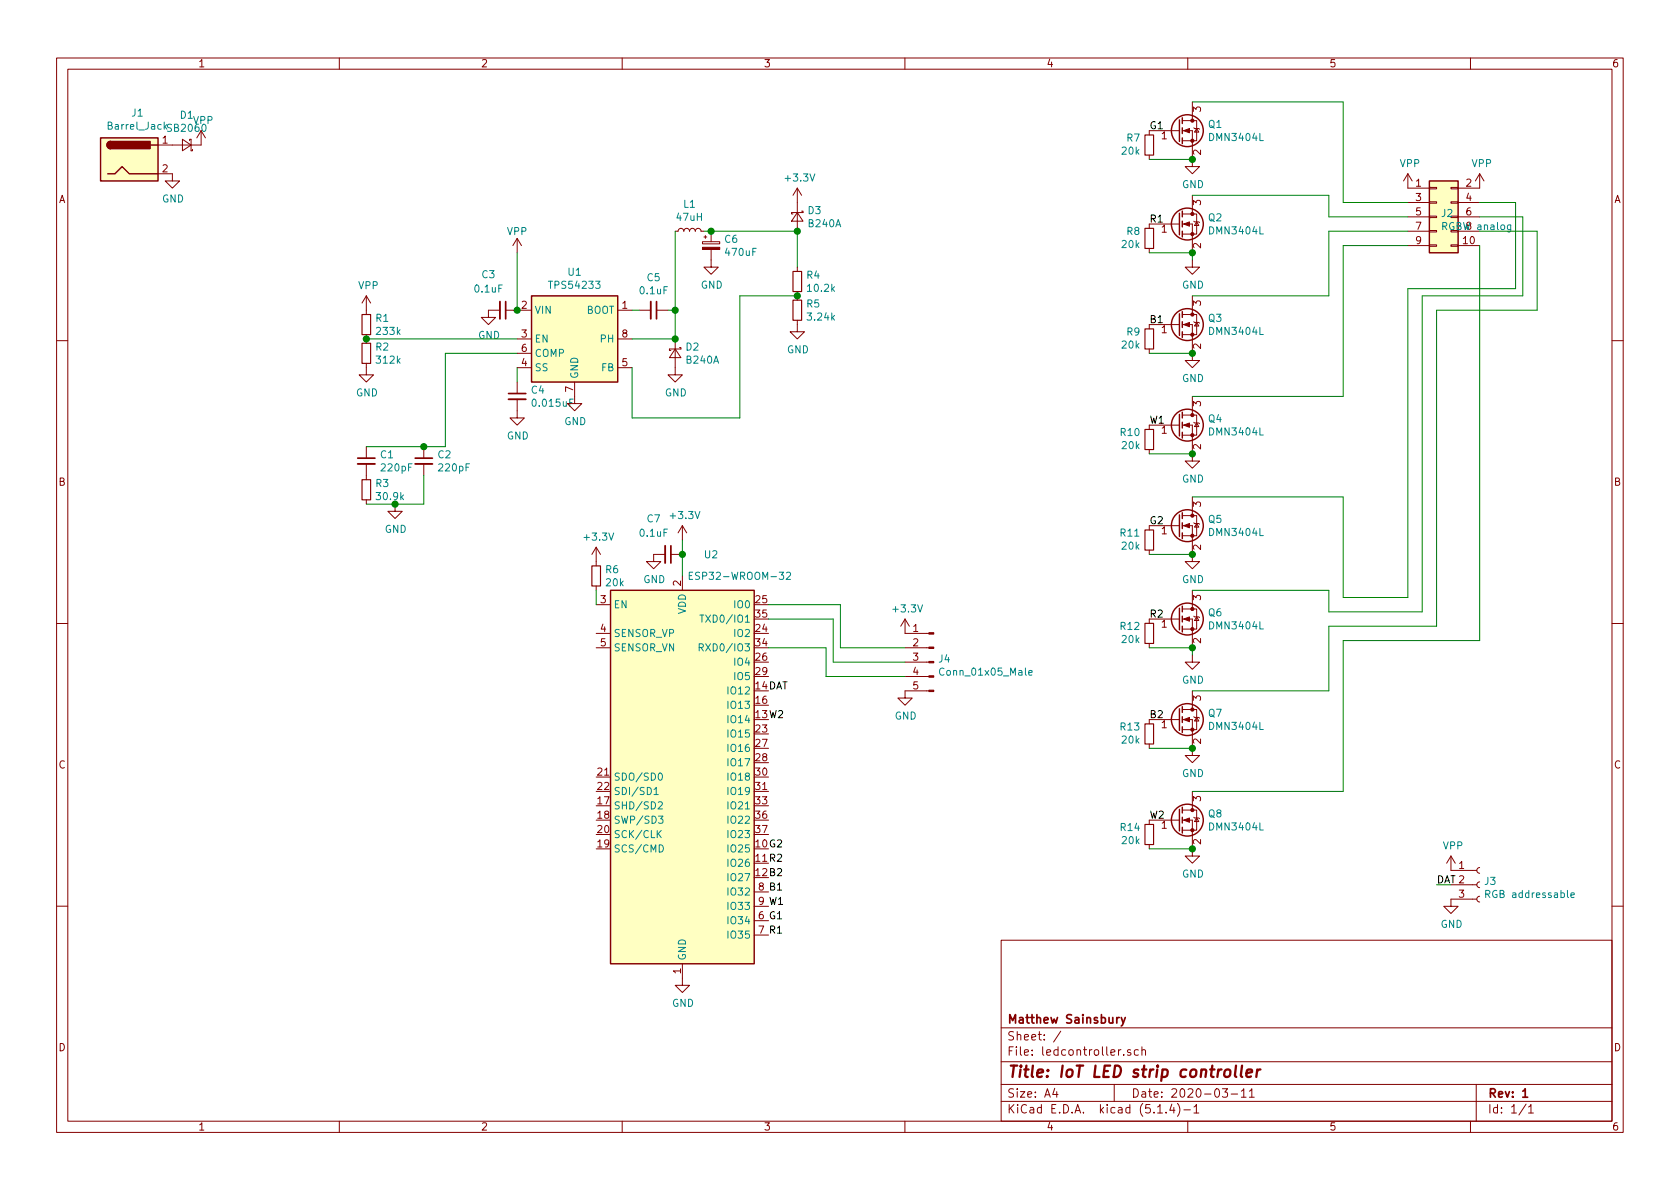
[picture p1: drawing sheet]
EESchema Schematic File Version 4
LIBS:ledcontroller-cache
EELAYER 30 0
EELAYER END
$Descr A4 11693 8268
encoding utf-8
Sheet 1 1
Title "IoT LED strip controller"
Date "2020-03-11"
Rev "1"
Comp "Matthew Sainsbury"
Comment1 ""
Comment2 ""
Comment3 ""
Comment4 ""
$EndDescr
$Comp
L Connector:Barrel_Jack J1
U 1 1
P 900 1100
F 0 "J1" H 957 1425 50  0000 C CNN
F 1 "Barrel_Jack" H 957 1334 50  0000 C CNN
F 2 "Connector_BarrelJack:BarrelJack_Horizontal" H 950 1060 50  0001 C CNN
F 3 "~" H 950 1060 50  0001 C CNN
	1    900  1100
	1    0    0    -1  
$EndComp
$Comp
L Connector_Generic:Conn_02x05_Odd_Even J2
U 1 1
P 10000 1500
F 0 "J2" H 10028 1526 50  0000 L CNN
F 1 "RGBW analog" H 10028 1435 50  0000 L CNN
F 2 "Connector_PinSocket_2.54mm:PinSocket_2x05_P2.54mm_Horizontal" H 10000 1500 50  0001 C CNN
F 3 "~" H 10000 1500 50  0001 C CNN
	1    10000 1500
	1    0    0    -1  
$EndComp
$Comp
L Connector:Conn_01x03_Female J3
U 1 1
P 10300 6150
F 0 "J3" H 10328 6176 50  0000 L CNN
F 1 "RGB addressable" H 10328 6085 50  0000 L CNN
F 2 "Connector_PinSocket_2.54mm:PinSocket_1x03_P2.54mm_Horizontal" H 10300 6150 50  0001 C CNN
F 3 "~" H 10300 6150 50  0001 C CNN
	1    10300 6150
	1    0    0    -1  
$EndComp
$Comp
L power:GND #PWR0101
U 1 1
P 10100 6250
F 0 "#PWR0101" H 10100 6000 50  0001 C CNN
F 1 "GND" H 10105 6077 50  0000 C CNN
F 2 "" H 10100 6250 50  0001 C CNN
F 3 "" H 10100 6250 50  0001 C CNN
	1    10100 6250
	1    0    0    -1  
$EndComp
$Comp
L power:VPP #PWR0103
U 1 1
P 1400 1000
F 0 "#PWR0103" H 1400 850 50  0001 C CNN
F 1 "VPP" H 1415 1173 50  0000 C CNN
F 2 "" H 1400 1000 50  0001 C CNN
F 3 "" H 1400 1000 50  0001 C CNN
	1    1400 1000
	1    0    0    -1  
$EndComp
$Comp
L Device:D_Schottky_Small D1
U 1 1
P 1300 1000
F 0 "D1" H 1300 795 50  0000 C CNN
F 1 "SB2060" H 1300 886 50  0000 C CNN
F 2 "Diode_THT:D_DO-201AD_P12.70mm_Horizontal" V 1300 1000 50  0001 C CNN
F 3 "~" V 1300 1000 50  0001 C CNN
	1    1300 1000
	-1   0    0    1   
$EndComp
$Comp
L power:GND #PWR0104
U 1 1
P 1200 1200
F 0 "#PWR0104" H 1200 950 50  0001 C CNN
F 1 "GND" H 1205 1027 50  0000 C CNN
F 2 "" H 1200 1200 50  0001 C CNN
F 3 "" H 1200 1200 50  0001 C CNN
	1    1200 1200
	1    0    0    -1  
$EndComp
$Comp
L power:VPP #PWR0105
U 1 1
P 9800 1300
F 0 "#PWR0105" H 9800 1150 50  0001 C CNN
F 1 "VPP" H 9815 1473 50  0000 C CNN
F 2 "" H 9800 1300 50  0001 C CNN
F 3 "" H 9800 1300 50  0001 C CNN
	1    9800 1300
	1    0    0    -1  
$EndComp
$Comp
L power:VPP #PWR0106
U 1 1
P 10100 6050
F 0 "#PWR0106" H 10100 5900 50  0001 C CNN
F 1 "VPP" H 10115 6223 50  0000 C CNN
F 2 "" H 10100 6050 50  0001 C CNN
F 3 "" H 10100 6050 50  0001 C CNN
	1    10100 6050
	1    0    0    -1  
$EndComp
$Comp
L Device:R_Small R2
U 1 1
P 2550 2450
F 0 "R2" H 2609 2496 50  0000 L CNN
F 1 "312k" H 2609 2405 50  0000 L CNN
F 2 "Resistor_SMD:R_1206_3216Metric_Pad1.42x1.75mm_HandSolder" H 2550 2450 50  0001 C CNN
F 3 "~" H 2550 2450 50  0001 C CNN
	1    2550 2450
	1    0    0    -1  
$EndComp
$Comp
L power:VPP #PWR0108
U 1 1
P 2550 2150
F 0 "#PWR0108" H 2550 2000 50  0001 C CNN
F 1 "VPP" H 2565 2323 50  0000 C CNN
F 2 "" H 2550 2150 50  0001 C CNN
F 3 "" H 2550 2150 50  0001 C CNN
	1    2550 2150
	1    0    0    -1  
$EndComp
$Comp
L Device:R_Small R1
U 1 1
P 2550 2250
F 0 "R1" H 2609 2296 50  0000 L CNN
F 1 "233k" H 2609 2205 50  0000 L CNN
F 2 "Resistor_SMD:R_1206_3216Metric_Pad1.42x1.75mm_HandSolder" H 2550 2250 50  0001 C CNN
F 3 "~" H 2550 2250 50  0001 C CNN
	1    2550 2250
	1    0    0    -1  
$EndComp
$Comp
L power:GND #PWR0109
U 1 1
P 3400 2150
F 0 "#PWR0109" H 3400 1900 50  0001 C CNN
F 1 "GND" H 3405 1977 50  0000 C CNN
F 2 "" H 3400 2150 50  0001 C CNN
F 3 "" H 3400 2150 50  0001 C CNN
	1    3400 2150
	1    0    0    -1  
$EndComp
Connection ~ 3600 2150
$Comp
L Device:C_Small C3
U 1 1
P 3500 2150
F 0 "C3" V 3250 2050 50  0000 C CNN
F 1 "0.1uF" V 3350 2050 50  0000 C CNN
F 2 "Capacitor_SMD:C_1206_3216Metric_Pad1.42x1.75mm_HandSolder" H 3500 2150 50  0001 C CNN
F 3 "~" H 3500 2150 50  0001 C CNN
	1    3500 2150
	0    1    1    0   
$EndComp
$Comp
L power:GND #PWR0110
U 1 1
P 4000 2750
F 0 "#PWR0110" H 4000 2500 50  0001 C CNN
F 1 "GND" H 4005 2577 50  0000 C CNN
F 2 "" H 4000 2750 50  0001 C CNN
F 3 "" H 4000 2750 50  0001 C CNN
	1    4000 2750
	1    0    0    -1  
$EndComp
$Comp
L power:VPP #PWR0111
U 1 1
P 3600 1750
F 0 "#PWR0111" H 3600 1600 50  0001 C CNN
F 1 "VPP" H 3600 1900 50  0000 C CNN
F 2 "" H 3600 1750 50  0001 C CNN
F 3 "" H 3600 1750 50  0001 C CNN
	1    3600 1750
	1    0    0    -1  
$EndComp
$Comp
L Regulator_Switching:TPS54233 U1
U 1 1
P 4000 2350
F 0 "U1" H 4000 2817 50  0000 C CNN
F 1 "TPS54233" H 4000 2726 50  0000 C CNN
F 2 "Package_SO:SOIC-8_3.9x4.9mm_P1.27mm" H 4000 2350 50  0001 C CNN
F 3 "http://www.ti.com/lit/ds/symlink/tps54233.pdf" H 4000 2300 50  0001 C CNN
	1    4000 2350
	1    0    0    -1  
$EndComp
$Comp
L Device:R_Small R4
U 1 1
P 5550 1950
F 0 "R4" H 5609 1996 50  0000 L CNN
F 1 "10.2k" H 5609 1905 50  0000 L CNN
F 2 "Resistor_SMD:R_1206_3216Metric_Pad1.42x1.75mm_HandSolder" H 5550 1950 50  0001 C CNN
F 3 "~" H 5550 1950 50  0001 C CNN
	1    5550 1950
	1    0    0    -1  
$EndComp
$Comp
L Device:R_Small R5
U 1 1
P 5550 2150
F 0 "R5" H 5609 2196 50  0000 L CNN
F 1 "3.24k" H 5609 2105 50  0000 L CNN
F 2 "Resistor_SMD:R_1206_3216Metric_Pad1.42x1.75mm_HandSolder" H 5550 2150 50  0001 C CNN
F 3 "~" H 5550 2150 50  0001 C CNN
	1    5550 2150
	1    0    0    -1  
$EndComp
Wire Wire Line
	5550 2050 5150 2050
Connection ~ 5550 2050
$Comp
L power:GND #PWR0112
U 1 1
P 5550 2250
F 0 "#PWR0112" H 5550 2000 50  0001 C CNN
F 1 "GND" H 5555 2077 50  0000 C CNN
F 2 "" H 5550 2250 50  0001 C CNN
F 3 "" H 5550 2250 50  0001 C CNN
	1    5550 2250
	1    0    0    -1  
$EndComp
$Comp
L Device:L_Small L1
U 1 1
P 4800 1600
F 0 "L1" V 4985 1600 50  0000 C CNN
F 1 "47uH" V 4894 1600 50  0000 C CNN
F 2 "Inductor_SMD:L_Bourns_SRR1210A" H 4800 1600 50  0001 C CNN
F 3 "~" H 4800 1600 50  0001 C CNN
	1    4800 1600
	0    -1   -1   0   
$EndComp
Wire Wire Line
	5550 1850 5550 1600
$Comp
L Device:CP_Small C6
U 1 1
P 4950 1700
F 0 "C6" H 5038 1746 50  0000 L CNN
F 1 "470uF" H 5038 1655 50  0000 L CNN
F 2 "Capacitor_THT:C_Radial_D10.0mm_H16.0mm_P5.00mm" H 4950 1700 50  0001 C CNN
F 3 "~" H 4950 1700 50  0001 C CNN
	1    4950 1700
	1    0    0    -1  
$EndComp
Wire Wire Line
	4900 1600 4950 1600
Connection ~ 4950 1600
Wire Wire Line
	4950 1600 5550 1600
$Comp
L power:GND #PWR0113
U 1 1
P 4950 1800
F 0 "#PWR0113" H 4950 1550 50  0001 C CNN
F 1 "GND" H 4955 1627 50  0000 C CNN
F 2 "" H 4950 1800 50  0001 C CNN
F 3 "" H 4950 1800 50  0001 C CNN
	1    4950 1800
	1    0    0    -1  
$EndComp
$Comp
L Device:C_Small C1
U 1 1
P 2550 3200
F 0 "C1" H 2642 3246 50  0000 L CNN
F 1 "220pF" H 2642 3155 50  0000 L CNN
F 2 "Capacitor_SMD:C_1206_3216Metric_Pad1.42x1.75mm_HandSolder" H 2550 3200 50  0001 C CNN
F 3 "~" H 2550 3200 50  0001 C CNN
	1    2550 3200
	1    0    0    -1  
$EndComp
$Comp
L Device:C_Small C2
U 1 1
P 2950 3200
F 0 "C2" H 3042 3246 50  0000 L CNN
F 1 "220pF" H 3042 3155 50  0000 L CNN
F 2 "Capacitor_SMD:C_1206_3216Metric_Pad1.42x1.75mm_HandSolder" H 2950 3200 50  0001 C CNN
F 3 "~" H 2950 3200 50  0001 C CNN
	1    2950 3200
	1    0    0    -1  
$EndComp
$Comp
L Device:R_Small R3
U 1 1
P 2550 3400
F 0 "R3" H 2609 3446 50  0000 L CNN
F 1 "30.9k" H 2609 3355 50  0000 L CNN
F 2 "Resistor_SMD:R_1206_3216Metric_Pad1.42x1.75mm_HandSolder" H 2550 3400 50  0001 C CNN
F 3 "~" H 2550 3400 50  0001 C CNN
	1    2550 3400
	1    0    0    -1  
$EndComp
Wire Wire Line
	2550 3100 2950 3100
Wire Wire Line
	3100 3100 3100 2450
Wire Wire Line
	3100 2450 3600 2450
Connection ~ 2950 3100
Wire Wire Line
	2950 3100 3100 3100
Wire Wire Line
	2950 3300 2950 3500
Wire Wire Line
	2950 3500 2750 3500
$Comp
L power:GND #PWR0114
U 1 1
P 2750 3500
F 0 "#PWR0114" H 2750 3250 50  0001 C CNN
F 1 "GND" H 2755 3327 50  0000 C CNN
F 2 "" H 2750 3500 50  0001 C CNN
F 3 "" H 2750 3500 50  0001 C CNN
	1    2750 3500
	1    0    0    -1  
$EndComp
Connection ~ 2750 3500
Wire Wire Line
	2750 3500 2550 3500
$Comp
L Device:C_Small C5
U 1 1
P 4550 2150
F 0 "C5" V 4321 2150 50  0000 C CNN
F 1 "0.1uF" V 4412 2150 50  0000 C CNN
F 2 "Capacitor_SMD:C_1206_3216Metric_Pad1.42x1.75mm_HandSolder" H 4550 2150 50  0001 C CNN
F 3 "~" H 4550 2150 50  0001 C CNN
	1    4550 2150
	0    1    1    0   
$EndComp
Wire Wire Line
	4700 1600 4700 2150
Wire Wire Line
	4700 2350 4400 2350
Wire Wire Line
	4650 2150 4700 2150
Connection ~ 4700 2150
Wire Wire Line
	4700 2150 4700 2350
Wire Wire Line
	4450 2150 4400 2150
$Comp
L Device:D_Schottky_Small D2
U 1 1
P 4700 2450
F 0 "D2" V 4654 2518 50  0000 L CNN
F 1 "B240A" V 4745 2518 50  0000 L CNN
F 2 "Diode_SMD:D_SMA_Handsoldering" V 4700 2450 50  0001 C CNN
F 3 "~" V 4700 2450 50  0001 C CNN
	1    4700 2450
	0    1    1    0   
$EndComp
$Comp
L power:GND #PWR0115
U 1 1
P 4700 2550
F 0 "#PWR0115" H 4700 2300 50  0001 C CNN
F 1 "GND" H 4705 2377 50  0000 C CNN
F 2 "" H 4700 2550 50  0001 C CNN
F 3 "" H 4700 2550 50  0001 C CNN
	1    4700 2550
	1    0    0    -1  
$EndComp
Connection ~ 4700 2350
Wire Wire Line
	5150 2900 4400 2900
Wire Wire Line
	4400 2900 4400 2550
Wire Wire Line
	5150 2050 5150 2900
$Comp
L Device:C_Small C4
U 1 1
P 3600 2750
F 0 "C4" H 3692 2796 50  0000 L CNN
F 1 "0.015uF" H 3692 2705 50  0000 L CNN
F 2 "Capacitor_SMD:C_1206_3216Metric_Pad1.42x1.75mm_HandSolder" H 3600 2750 50  0001 C CNN
F 3 "~" H 3600 2750 50  0001 C CNN
	1    3600 2750
	1    0    0    -1  
$EndComp
$Comp
L power:GND #PWR0116
U 1 1
P 3600 2850
F 0 "#PWR0116" H 3600 2600 50  0001 C CNN
F 1 "GND" H 3605 2677 50  0000 C CNN
F 2 "" H 3600 2850 50  0001 C CNN
F 3 "" H 3600 2850 50  0001 C CNN
	1    3600 2850
	1    0    0    -1  
$EndComp
Wire Wire Line
	3600 2550 3600 2650
Wire Wire Line
	3600 2350 2550 2350
Connection ~ 2550 2350
$Comp
L power:GND #PWR0117
U 1 1
P 2550 2550
F 0 "#PWR0117" H 2550 2300 50  0001 C CNN
F 1 "GND" H 2555 2377 50  0000 C CNN
F 2 "" H 2550 2550 50  0001 C CNN
F 3 "" H 2550 2550 50  0001 C CNN
	1    2550 2550
	1    0    0    -1  
$EndComp
Wire Wire Line
	3600 1750 3600 2150
$Comp
L Transistor_FET:DMN3404L Q1
U 1 1
P 8200 900
F 0 "Q1" H 8406 946 50  0000 L CNN
F 1 "DMN3404L" H 8406 855 50  0000 L CNN
F 2 "Package_TO_SOT_SMD:SOT-23" H 8400 825 50  0001 L CIN
F 3 "http://www.diodes.com/assets/Datasheets/ds31787.pdf" H 8200 900 50  0001 L CNN
	1    8200 900 
	1    0    0    -1  
$EndComp
$Comp
L Transistor_FET:DMN3404L Q2
U 1 1
P 8200 1550
F 0 "Q2" H 8406 1596 50  0000 L CNN
F 1 "DMN3404L" H 8406 1505 50  0000 L CNN
F 2 "Package_TO_SOT_SMD:SOT-23" H 8400 1475 50  0001 L CIN
F 3 "http://www.diodes.com/assets/Datasheets/ds31787.pdf" H 8200 1550 50  0001 L CNN
	1    8200 1550
	1    0    0    -1  
$EndComp
$Comp
L Transistor_FET:DMN3404L Q3
U 1 1
P 8200 2250
F 0 "Q3" H 8406 2296 50  0000 L CNN
F 1 "DMN3404L" H 8406 2205 50  0000 L CNN
F 2 "Package_TO_SOT_SMD:SOT-23" H 8400 2175 50  0001 L CIN
F 3 "http://www.diodes.com/assets/Datasheets/ds31787.pdf" H 8200 2250 50  0001 L CNN
	1    8200 2250
	1    0    0    -1  
$EndComp
Wire Wire Line
	9800 1400 9350 1400
Wire Wire Line
	9350 1400 9350 700 
Wire Wire Line
	9800 1500 9250 1500
Wire Wire Line
	9250 1500 9250 1350
Wire Wire Line
	9250 1350 8300 1350
Wire Wire Line
	9250 1600 9800 1600
$Comp
L power:GND #PWR0102
U 1 1
P 8300 1100
F 0 "#PWR0102" H 8300 850 50  0001 C CNN
F 1 "GND" H 8305 927 50  0000 C CNN
F 2 "" H 8300 1100 50  0001 C CNN
F 3 "" H 8300 1100 50  0001 C CNN
	1    8300 1100
	1    0    0    -1  
$EndComp
$Comp
L power:GND #PWR0118
U 1 1
P 8300 1800
F 0 "#PWR0118" H 8300 1550 50  0001 C CNN
F 1 "GND" H 8305 1627 50  0000 C CNN
F 2 "" H 8300 1800 50  0001 C CNN
F 3 "" H 8300 1800 50  0001 C CNN
	1    8300 1800
	1    0    0    -1  
$EndComp
Wire Wire Line
	9250 2050 8300 2050
Wire Wire Line
	9250 1600 9250 2050
$Comp
L power:GND #PWR0119
U 1 1
P 8300 2450
F 0 "#PWR0119" H 8300 2200 50  0001 C CNN
F 1 "GND" H 8305 2277 50  0000 C CNN
F 2 "" H 8300 2450 50  0001 C CNN
F 3 "" H 8300 2450 50  0001 C CNN
	1    8300 2450
	1    0    0    -1  
$EndComp
$Comp
L Transistor_FET:DMN3404L Q4
U 1 1
P 8200 2950
F 0 "Q4" H 8406 2996 50  0000 L CNN
F 1 "DMN3404L" H 8406 2905 50  0000 L CNN
F 2 "Package_TO_SOT_SMD:SOT-23" H 8400 2875 50  0001 L CIN
F 3 "http://www.diodes.com/assets/Datasheets/ds31787.pdf" H 8200 2950 50  0001 L CNN
	1    8200 2950
	1    0    0    -1  
$EndComp
$Comp
L power:GND #PWR0120
U 1 1
P 8300 3150
F 0 "#PWR0120" H 8300 2900 50  0001 C CNN
F 1 "GND" H 8305 2977 50  0000 C CNN
F 2 "" H 8300 3150 50  0001 C CNN
F 3 "" H 8300 3150 50  0001 C CNN
	1    8300 3150
	1    0    0    -1  
$EndComp
Wire Wire Line
	9800 1700 9350 1700
Wire Wire Line
	9350 1700 9350 2750
Wire Wire Line
	9350 2750 8300 2750
$Comp
L RF_Module:ESP32-WROOM-32 U2
U 1 1
P 4750 5400
F 0 "U2" H 4950 6950 50  0000 C CNN
F 1 "ESP32-WROOM-32" H 5150 6800 50  0000 C CNN
F 2 "RF_Module:ESP32-WROOM-32" H 4750 3900 50  0001 C CNN
F 3 "https://www.espressif.com/sites/default/files/documentation/esp32-wroom-32_datasheet_en.pdf" H 4450 5450 50  0001 C CNN
	1    4750 5400
	1    0    0    -1  
$EndComp
$Comp
L power:+3.3V #PWR0121
U 1 1
P 4750 3750
F 0 "#PWR0121" H 4750 3600 50  0001 C CNN
F 1 "+3.3V" H 4765 3923 50  0000 C CNN
F 2 "" H 4750 3750 50  0001 C CNN
F 3 "" H 4750 3750 50  0001 C CNN
	1    4750 3750
	1    0    0    -1  
$EndComp
$Comp
L Device:R_Small R7
U 1 1
P 8000 1000
F 0 "R7" H 7941 954 50  0000 R CNN
F 1 "20k" H 7941 1045 50  0000 R CNN
F 2 "Resistor_SMD:R_1206_3216Metric_Pad1.42x1.75mm_HandSolder" H 8000 1000 50  0001 C CNN
F 3 "~" H 8000 1000 50  0001 C CNN
	1    8000 1000
	1    0    0    1   
$EndComp
Wire Wire Line
	8000 1100 8300 1100
$Comp
L Device:R_Small R8
U 1 1
P 8000 1650
F 0 "R8" H 7941 1604 50  0000 R CNN
F 1 "20k" H 7941 1695 50  0000 R CNN
F 2 "Resistor_SMD:R_1206_3216Metric_Pad1.42x1.75mm_HandSolder" H 8000 1650 50  0001 C CNN
F 3 "~" H 8000 1650 50  0001 C CNN
	1    8000 1650
	1    0    0    1   
$EndComp
$Comp
L Device:R_Small R9
U 1 1
P 8000 2350
F 0 "R9" H 7941 2304 50  0000 R CNN
F 1 "20k" H 7941 2395 50  0000 R CNN
F 2 "Resistor_SMD:R_1206_3216Metric_Pad1.42x1.75mm_HandSolder" H 8000 2350 50  0001 C CNN
F 3 "~" H 8000 2350 50  0001 C CNN
	1    8000 2350
	1    0    0    1   
$EndComp
$Comp
L Device:R_Small R10
U 1 1
P 8000 3050
F 0 "R10" H 7942 3004 50  0000 R CNN
F 1 "20k" H 7942 3095 50  0000 R CNN
F 2 "Resistor_SMD:R_1206_3216Metric_Pad1.42x1.75mm_HandSolder" H 8000 3050 50  0001 C CNN
F 3 "~" H 8000 3050 50  0001 C CNN
	1    8000 3050
	1    0    0    1   
$EndComp
Connection ~ 8300 1100
Wire Wire Line
	8300 700  9350 700 
Wire Wire Line
	8000 1750 8300 1750
Wire Wire Line
	8300 1750 8300 1800
Connection ~ 8300 1750
Wire Wire Line
	8000 2450 8300 2450
Connection ~ 8300 2450
Wire Wire Line
	8000 3150 8300 3150
Connection ~ 8300 3150
Text Label 8000 900  0    50   ~ 0
G1
Text Label 8000 1550 0    50   ~ 0
R1
Text Label 8000 2250 0    50   ~ 0
B1
Text Label 8000 2950 0    50   ~ 0
W1
Text Label 5350 6400 0    50   ~ 0
G1
Text Label 5350 6500 0    50   ~ 0
R1
Text Label 5350 6200 0    50   ~ 0
B1
Text Label 5350 6300 0    50   ~ 0
W1
Text Label 10000 6150 0    50   ~ 0
DAT
Wire Wire Line
	10000 6150 10100 6150
Text Label 5350 4800 0    50   ~ 0
DAT
$Comp
L power:GND #PWR0122
U 1 1
P 4750 6800
F 0 "#PWR0122" H 4750 6550 50  0001 C CNN
F 1 "GND" H 4755 6627 50  0000 C CNN
F 2 "" H 4750 6800 50  0001 C CNN
F 3 "" H 4750 6800 50  0001 C CNN
	1    4750 6800
	1    0    0    -1  
$EndComp
$Comp
L power:GND #PWR0123
U 1 1
P 4550 3850
F 0 "#PWR0123" H 4550 3600 50  0001 C CNN
F 1 "GND" H 4555 3677 50  0000 C CNN
F 2 "" H 4550 3850 50  0001 C CNN
F 3 "" H 4550 3850 50  0001 C CNN
	1    4550 3850
	1    0    0    -1  
$EndComp
$Comp
L Device:C_Small C7
U 1 1
P 4650 3850
F 0 "C7" V 4400 3750 50  0000 C CNN
F 1 "0.1uF" V 4500 3750 50  0000 C CNN
F 2 "Capacitor_SMD:C_1206_3216Metric_Pad1.42x1.75mm_HandSolder" H 4650 3850 50  0001 C CNN
F 3 "~" H 4650 3850 50  0001 C CNN
	1    4650 3850
	0    1    1    0   
$EndComp
Wire Wire Line
	4750 3750 4750 3850
Connection ~ 4750 3850
Wire Wire Line
	4750 3850 4750 4000
$Comp
L Device:R_Small R6
U 1 1
P 4150 4000
F 0 "R6" H 4091 4046 50  0000 R CNN
F 1 "20k" H 4091 3955 50  0000 R CNN
F 2 "Resistor_SMD:R_1206_3216Metric_Pad1.42x1.75mm_HandSolder" H 4150 4000 50  0001 C CNN
F 3 "~" H 4150 4000 50  0001 C CNN
	1    4150 4000
	-1   0    0    -1  
$EndComp
$Comp
L power:+3.3V #PWR0124
U 1 1
P 4150 3900
F 0 "#PWR0124" H 4150 3750 50  0001 C CNN
F 1 "+3.3V" H 4165 4073 50  0000 C CNN
F 2 "" H 4150 3900 50  0001 C CNN
F 3 "" H 4150 3900 50  0001 C CNN
	1    4150 3900
	1    0    0    -1  
$EndComp
Wire Wire Line
	4150 4100 4150 4200
$Comp
L power:VPP #PWR0125
U 1 1
P 10300 1300
F 0 "#PWR0125" H 10300 1150 50  0001 C CNN
F 1 "VPP" H 10315 1473 50  0000 C CNN
F 2 "" H 10300 1300 50  0001 C CNN
F 3 "" H 10300 1300 50  0001 C CNN
	1    10300 1300
	1    0    0    -1  
$EndComp
$Comp
L Transistor_FET:DMN3404L Q5
U 1 1
P 8200 3650
F 0 "Q5" H 8406 3696 50  0000 L CNN
F 1 "DMN3404L" H 8406 3605 50  0000 L CNN
F 2 "Package_TO_SOT_SMD:SOT-23" H 8400 3575 50  0001 L CIN
F 3 "http://www.diodes.com/assets/Datasheets/ds31787.pdf" H 8200 3650 50  0001 L CNN
	1    8200 3650
	1    0    0    -1  
$EndComp
$Comp
L Transistor_FET:DMN3404L Q6
U 1 1
P 8200 4300
F 0 "Q6" H 8406 4346 50  0000 L CNN
F 1 "DMN3404L" H 8406 4255 50  0000 L CNN
F 2 "Package_TO_SOT_SMD:SOT-23" H 8400 4225 50  0001 L CIN
F 3 "http://www.diodes.com/assets/Datasheets/ds31787.pdf" H 8200 4300 50  0001 L CNN
	1    8200 4300
	1    0    0    -1  
$EndComp
$Comp
L Transistor_FET:DMN3404L Q7
U 1 1
P 8200 5000
F 0 "Q7" H 8406 5046 50  0000 L CNN
F 1 "DMN3404L" H 8406 4955 50  0000 L CNN
F 2 "Package_TO_SOT_SMD:SOT-23" H 8400 4925 50  0001 L CIN
F 3 "http://www.diodes.com/assets/Datasheets/ds31787.pdf" H 8200 5000 50  0001 L CNN
	1    8200 5000
	1    0    0    -1  
$EndComp
Wire Wire Line
	9800 4150 9350 4150
Wire Wire Line
	9350 4150 9350 3450
Wire Wire Line
	9250 4250 9250 4100
Wire Wire Line
	9250 4100 8300 4100
$Comp
L power:GND #PWR0126
U 1 1
P 8300 3850
F 0 "#PWR0126" H 8300 3600 50  0001 C CNN
F 1 "GND" H 8305 3677 50  0000 C CNN
F 2 "" H 8300 3850 50  0001 C CNN
F 3 "" H 8300 3850 50  0001 C CNN
	1    8300 3850
	1    0    0    -1  
$EndComp
$Comp
L power:GND #PWR0127
U 1 1
P 8300 4550
F 0 "#PWR0127" H 8300 4300 50  0001 C CNN
F 1 "GND" H 8305 4377 50  0000 C CNN
F 2 "" H 8300 4550 50  0001 C CNN
F 3 "" H 8300 4550 50  0001 C CNN
	1    8300 4550
	1    0    0    -1  
$EndComp
Wire Wire Line
	9250 4800 8300 4800
Wire Wire Line
	9250 4350 9250 4800
$Comp
L power:GND #PWR0128
U 1 1
P 8300 5200
F 0 "#PWR0128" H 8300 4950 50  0001 C CNN
F 1 "GND" H 8305 5027 50  0000 C CNN
F 2 "" H 8300 5200 50  0001 C CNN
F 3 "" H 8300 5200 50  0001 C CNN
	1    8300 5200
	1    0    0    -1  
$EndComp
$Comp
L Transistor_FET:DMN3404L Q8
U 1 1
P 8200 5700
F 0 "Q8" H 8406 5746 50  0000 L CNN
F 1 "DMN3404L" H 8406 5655 50  0000 L CNN
F 2 "Package_TO_SOT_SMD:SOT-23" H 8400 5625 50  0001 L CIN
F 3 "http://www.diodes.com/assets/Datasheets/ds31787.pdf" H 8200 5700 50  0001 L CNN
	1    8200 5700
	1    0    0    -1  
$EndComp
$Comp
L power:GND #PWR0129
U 1 1
P 8300 5900
F 0 "#PWR0129" H 8300 5650 50  0001 C CNN
F 1 "GND" H 8305 5727 50  0000 C CNN
F 2 "" H 8300 5900 50  0001 C CNN
F 3 "" H 8300 5900 50  0001 C CNN
	1    8300 5900
	1    0    0    -1  
$EndComp
Wire Wire Line
	9350 4450 9350 5500
Wire Wire Line
	9350 5500 8300 5500
$Comp
L Device:R_Small R11
U 1 1
P 8000 3750
F 0 "R11" H 7941 3704 50  0000 R CNN
F 1 "20k" H 7941 3795 50  0000 R CNN
F 2 "Resistor_SMD:R_1206_3216Metric_Pad1.42x1.75mm_HandSolder" H 8000 3750 50  0001 C CNN
F 3 "~" H 8000 3750 50  0001 C CNN
	1    8000 3750
	1    0    0    1   
$EndComp
Wire Wire Line
	8000 3850 8300 3850
$Comp
L Device:R_Small R12
U 1 1
P 8000 4400
F 0 "R12" H 7941 4354 50  0000 R CNN
F 1 "20k" H 7941 4445 50  0000 R CNN
F 2 "Resistor_SMD:R_1206_3216Metric_Pad1.42x1.75mm_HandSolder" H 8000 4400 50  0001 C CNN
F 3 "~" H 8000 4400 50  0001 C CNN
	1    8000 4400
	1    0    0    1   
$EndComp
$Comp
L Device:R_Small R13
U 1 1
P 8000 5100
F 0 "R13" H 7941 5054 50  0000 R CNN
F 1 "20k" H 7941 5145 50  0000 R CNN
F 2 "Resistor_SMD:R_1206_3216Metric_Pad1.42x1.75mm_HandSolder" H 8000 5100 50  0001 C CNN
F 3 "~" H 8000 5100 50  0001 C CNN
	1    8000 5100
	1    0    0    1   
$EndComp
$Comp
L Device:R_Small R14
U 1 1
P 8000 5800
F 0 "R14" H 7942 5754 50  0000 R CNN
F 1 "20k" H 7942 5845 50  0000 R CNN
F 2 "Resistor_SMD:R_1206_3216Metric_Pad1.42x1.75mm_HandSolder" H 8000 5800 50  0001 C CNN
F 3 "~" H 8000 5800 50  0001 C CNN
	1    8000 5800
	1    0    0    1   
$EndComp
Connection ~ 8300 3850
Wire Wire Line
	8300 3450 9350 3450
Wire Wire Line
	8000 4500 8300 4500
Wire Wire Line
	8300 4500 8300 4550
Connection ~ 8300 4500
Wire Wire Line
	8000 5200 8300 5200
Connection ~ 8300 5200
Wire Wire Line
	8000 5900 8300 5900
Connection ~ 8300 5900
Text Label 8000 3650 0    50   ~ 0
G2
Text Label 8000 4300 0    50   ~ 0
R2
Text Label 8000 5000 0    50   ~ 0
B2
Text Label 8000 5700 0    50   ~ 0
W2
Text Label 5350 5900 0    50   ~ 0
G2
Text Label 5350 6000 0    50   ~ 0
R2
Text Label 5350 6100 0    50   ~ 0
B2
Text Label 5350 5000 0    50   ~ 0
W2
Wire Wire Line
	9800 4150 9800 2000
Wire Wire Line
	9800 2000 10550 2000
Wire Wire Line
	10550 2000 10550 1400
Wire Wire Line
	10550 1400 10300 1400
Wire Wire Line
	9900 4250 9900 2050
Wire Wire Line
	9900 2050 10600 2050
Wire Wire Line
	10600 2050 10600 1500
Wire Wire Line
	10600 1500 10300 1500
Wire Wire Line
	9250 4250 9900 4250
Wire Wire Line
	10000 4350 10000 2150
Wire Wire Line
	10000 2150 10700 2150
Wire Wire Line
	10700 2150 10700 1600
Wire Wire Line
	10700 1600 10300 1600
Wire Wire Line
	9250 4350 10000 4350
Wire Wire Line
	10300 4450 10300 1700
Wire Wire Line
	9350 4450 10300 4450
$Comp
L Connector:Conn_01x05_Male J4
U 1 1
P 6500 4600
F 0 "J4" H 6472 4624 50  0000 R CNN
F 1 "Conn_01x05_Male" H 6472 4533 50  0000 R CNN
F 2 "Connector_PinHeader_2.54mm:PinHeader_1x05_P2.54mm_Vertical" H 6500 4600 50  0001 C CNN
F 3 "~" H 6500 4600 50  0001 C CNN
	1    6500 4600
	-1   0    0    -1  
$EndComp
$Comp
L Device:D_Schottky_Small D3
U 1 1
P 5550 1500
F 0 "D3" V 5504 1568 50  0000 L CNN
F 1 "B240A" V 5595 1568 50  0000 L CNN
F 2 "Diode_SMD:D_SMA_Handsoldering" V 5550 1500 50  0001 C CNN
F 3 "~" V 5550 1500 50  0001 C CNN
	1    5550 1500
	0    1    1    0   
$EndComp
Connection ~ 5550 1600
$Comp
L power:+3.3V #PWR0107
U 1 1
P 5550 1400
F 0 "#PWR0107" H 5550 1250 50  0001 C CNN
F 1 "+3.3V" H 5565 1573 50  0000 C CNN
F 2 "" H 5550 1400 50  0001 C CNN
F 3 "" H 5550 1400 50  0001 C CNN
	1    5550 1400
	1    0    0    -1  
$EndComp
$Comp
L power:+3.3V #PWR0130
U 1 1
P 6300 4400
F 0 "#PWR0130" H 6300 4250 50  0001 C CNN
F 1 "+3.3V" H 6315 4573 50  0000 C CNN
F 2 "" H 6300 4400 50  0001 C CNN
F 3 "" H 6300 4400 50  0001 C CNN
	1    6300 4400
	1    0    0    -1  
$EndComp
$Comp
L power:GND #PWR0131
U 1 1
P 6300 4800
F 0 "#PWR0131" H 6300 4550 50  0001 C CNN
F 1 "GND" H 6305 4627 50  0000 C CNN
F 2 "" H 6300 4800 50  0001 C CNN
F 3 "" H 6300 4800 50  0001 C CNN
	1    6300 4800
	1    0    0    -1  
$EndComp
Wire Wire Line
	5350 4200 5850 4200
Wire Wire Line
	5850 4200 5850 4500
Wire Wire Line
	5850 4500 6300 4500
Wire Wire Line
	5350 4300 5800 4300
Wire Wire Line
	5800 4300 5800 4600
Wire Wire Line
	5800 4600 6300 4600
Wire Wire Line
	5350 4500 5750 4500
Wire Wire Line
	5750 4500 5750 4700
Wire Wire Line
	5750 4700 6300 4700
$EndSCHEMATC
